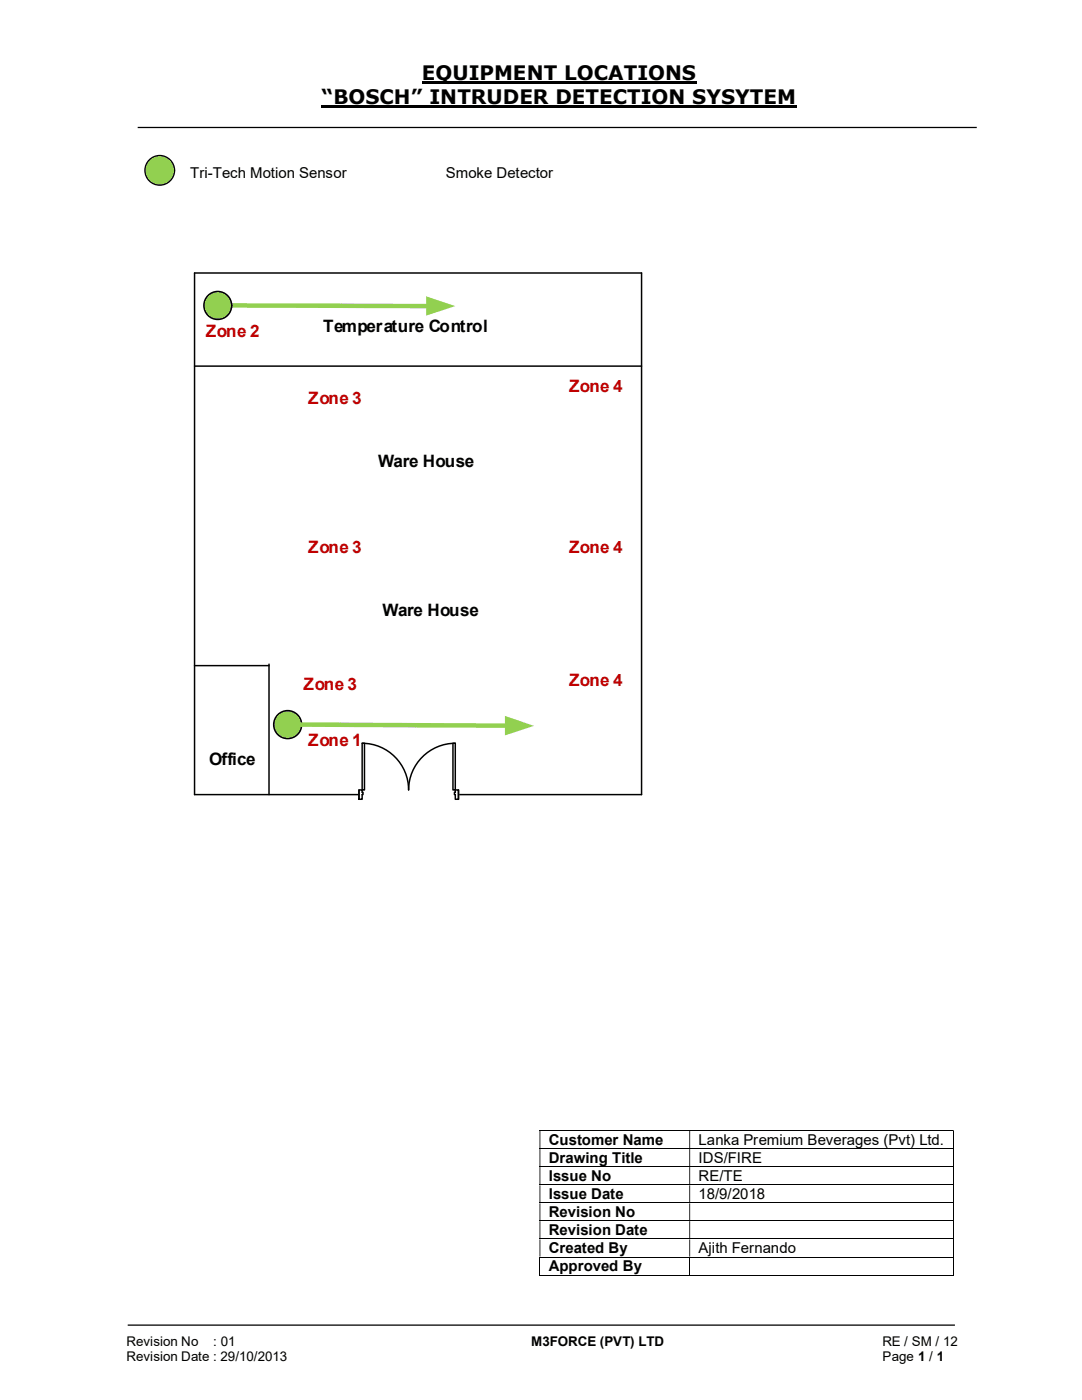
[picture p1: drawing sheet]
<svg xmlns="http://www.w3.org/2000/svg" width="216mm" height="279mm" viewBox="0 0 216 279" stroke-linecap="round" stroke-linejoin="round" font-family="sans-serif">
<path d="M84.2 16.4h54.8M64.2 21.3h94.8" fill="none" stroke="#000" stroke-width=".42"/>
<path d="M27.5 25.4h167.4M25.5 264.5h165" fill="none" stroke="#000" stroke-width=".25"/>
<g fill="none" stroke="#000" stroke-width=".2">
<path d="M107.7 225.6h82.5M107.7 229.3h82.5M107.7 232.8h82.5M107.7 236.5h82.5M190.2 225.7v3.5M190.2 229.3v3.4M190.2 232.9v3.5M190.2 236.6v3.4M107.7 240.1h82.5M107.7 243.6h82.5M107.7 247.3h82.5M107.7 250.9h82.5"/>
<path d="M107.7 254.5h29.8M107.7 251v3.6M137.6 251v3.6M137.7 254.5h52.5M190.2 240.2v3.4M190.2 243.7v3.5M190.2 247.4v3.4M190.2 251v3.6"/>
</g>
<g fill="#000">
<path d="M190.2 225.6h.1v.1h-.1zM107.7 225.7h.1v3.5h-.1zM137.5 225.7h.2v3.5h-.2z" fill-rule="evenodd"/>
<path d="M190.2 229.2h.1v.1h-.1zM107.7 229.3h.1v3.4h-.1zM137.5 229.3h.2v3.4h-.2z" fill-rule="evenodd"/>
<path d="M190.2 232.7h.1v.2h-.1zM107.7 232.9h.1v3.5h-.1zM137.5 232.9h.2v3.5h-.2z" fill-rule="evenodd"/>
<path d="M190.2 236.4h.1v.2h-.1zM107.7 236.6h.1v3.4h-.1zM137.5 236.6h.2v3.4h-.2z" fill-rule="evenodd"/>
<path d="M190.2 240h.1v.2h-.1zM107.7 240.2h.1v3.4h-.1zM137.5 240.2h.2v3.4h-.2z" fill-rule="evenodd"/>
<path d="M190.2 243.6h.1v.1h-.1zM107.7 243.7h.1v3.5h-.1zM137.5 243.7h.2v3.5h-.2z" fill-rule="evenodd"/>
<path d="M190.2 247.2h.1v.2h-.1zM107.7 247.4h.1v3.4h-.1zM137.5 247.4h.2v3.4h-.2z" fill-rule="evenodd"/>
</g>
<path d="M190.2 250.8h.1v.2h-.1zM190.2 254.4h.1v.2h-.1z" fill="#000"/>
<circle cx="31.9" cy="34" r="2.97" fill="#92d050"/>
<circle cx="31.9" cy="34" r="2.97" fill="none" stroke="#000" stroke-width=".25"/>
<path d="M38.8 132.8h14.9" fill="none" stroke="#000" stroke-width=".3"/>
<path d="M46.2 61l39.3 .1" fill="none" stroke="#92d050" stroke-width=".89"/>
<path d="M85 59.1l5.8 2-5.8 1.9z" fill="#92d050"/>
<path d="M38.8 54.5h89.2v104.1h-89.2zM38.8 73.1h89.2M53.7 132.5v26.1" fill="none" stroke="#000" stroke-width=".3"/>
<path d="M71.6 157.6h19.9v2h-19.9z" fill="#fff"/>
<path d="M71.6 157.6h19.9v2h-19.9z" fill="none" stroke="#fff" stroke-width=".3"/>
<path d="M90.8 157.6v1.9h.7v-1.9zM71.6 157.6h.7v1.9h-.7z" fill-rule="evenodd" fill="#fff"/>
<path d="M72.3 158.1v-.5h-.7v1.9h.7v-.9M90.8 158.1v-.5h.7v1.9h-.7v-.9" fill="none" stroke="#000" stroke-width=".3"/>
<path d="M90.7 158.1v.5h.1v-.5zM72.3 158.1h.1v.5h-.1z" fill-rule="evenodd" fill="#fff"/>
<path d="M71.6 157.6v1.9M72.3 158.1h.1v.5h-.1M72.3 148.3a9.3 9.3 0 0 1 9.2 9.3 9.3 9.3 0 0 1 9.3-9.3M90.8 158.1h-.1v.5h.1M91.5 157.6v1.9" fill="none" stroke="#000" stroke-width=".3"/>
<path d="M72.3 148.3h.4v9.3h-.4z" fill-rule="evenodd" fill="#fff"/>
<path d="M72.3 148.3h.4v9.3h-.4z" fill="none" stroke="#000" stroke-width=".3"/>
<path d="M90.4 148.3h.4v9.3h-.4z" fill-rule="evenodd" fill="#fff"/>
<path d="M90.4 148.3h.4v9.3h-.4z" fill="none" stroke="#000" stroke-width=".3"/>
<circle cx="43.4" cy="61" r="2.79" fill="#92d050"/>
<circle cx="43.4" cy="61" r="2.79" fill="none" stroke="#000" stroke-width=".3"/>
<circle cx="57.4" cy="144.6" r="2.8" fill="#92d050"/>
<circle cx="57.4" cy="144.6" r="2.8" fill="none" stroke="#000" stroke-width=".3"/>
<path d="M59.9 144.6l41.3 .2" fill="none" stroke="#92d050" stroke-width=".89"/>
<path d="M100.8 142.9l5.8 2-5.8 1.9z" fill="#92d050"/>
<g font-size="4">
<text x="84.2" y="16">EQUIPMENT LOCATIONS</text>
<text x="64.2" y="20.8">“BOSCH” INTRUDER DETECTION SYSYTEM</text>
</g>
<g font-size="3.4" fill="#c00000">
<text x="41.1" y="67.2">Zone 2</text>
<text x="61.5" y="80.7">Zone 3</text>
<text x="113.6" y="78.3">Zone 4</text>
<text x="61.5" y="110.4">Zone 3</text>
<text x="113.6" y="110.4">Zone 4</text>
<text x="60.6" y="137.8">Zone 3</text>
<text x="113.6" y="137">Zone 4</text>
<text x="61.5" y="149">Zone 1</text>
</g>
<g font-size="3.4">
<text x="64.5" y="66.3">Temperature Control</text>
<text x="75.4" y="93.2">Ware House</text>
<text x="76.3" y="122.9">Ware House</text>
<text x="41.7" y="152.7">Office</text>
</g>
<g font-size="3">
<text x="38" y="35.5">Tri-Tech Motion Sensor</text>
<text x="89" y="35.5">Smoke Detector</text>
<text x="109.5" y="228.5">Customer Name</text>
<text x="109.5" y="232.1">Drawing Title</text>
<text x="139.4" y="228.5">Lanka Premium Beverages (Pvt) Ltd.</text>
<text x="139.4" y="232.1">IDS/FIRE</text>
<text x="109.5" y="235.7">Issue No</text>
<text x="109.5" y="239.3">Issue Date</text>
<text x="139.4" y="235.7">RE/TE</text>
<text x="139.4" y="239.3">18/9/2018</text>
<text x="109.5" y="242.9">Revision No</text>
<text x="109.5" y="246.5">Revision Date</text>
<text x="109.5" y="250.1">Created By</text>
<text x="139.4" y="250.1">Ajith Fernando</text>
<text x="109.5" y="253.7">Approved By</text>
</g>
<g font-size="2.7">
<text x="25.2" y="268.7">Revision No</text>
<text x="42.6" y="268.7">: 01</text>
<text x="106" y="268.7">M3FORCE (PVT) LTD</text>
<text x="176.1" y="268.7">RE / SM / 12</text>
<text x="25.2" y="271.7">Revision Date : 29/10/2013</text>
<text x="176.1" y="271.7">Page 1 / 1</text>
</g>
</svg>
